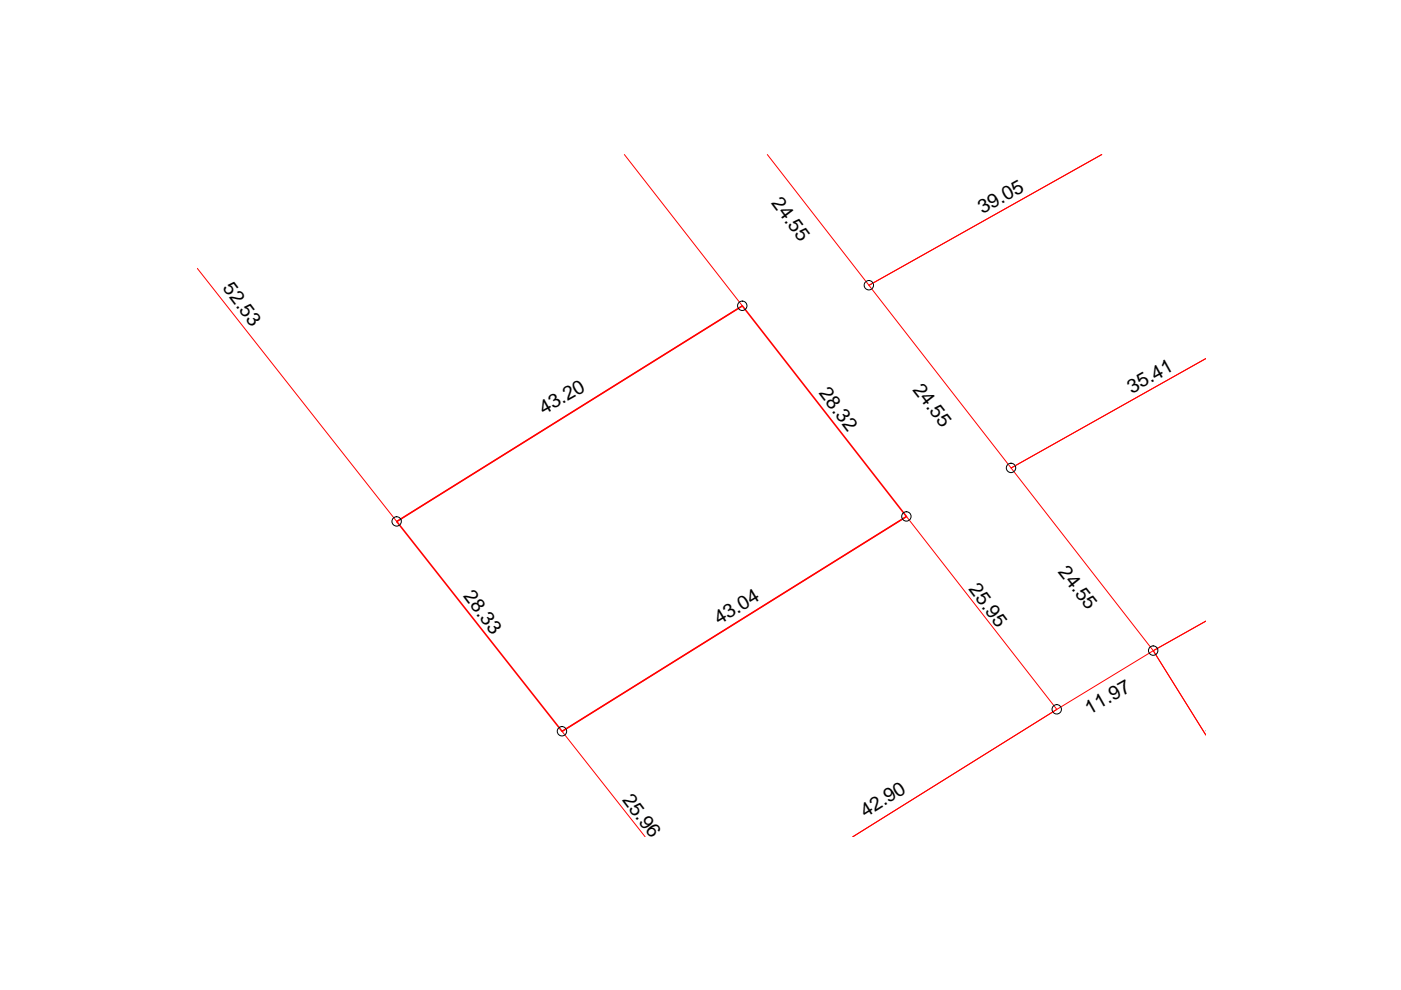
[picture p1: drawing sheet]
<svg xmlns="http://www.w3.org/2000/svg" width="297mm" height="210mm" viewBox="0 0 297 210" stroke-linecap="round" stroke-linejoin="round" font-family="sans-serif">
<path d="M132.4 32.8l25 32.1-73.3 45.7-42.3-53.7M162.7 32.8l21.5 27.7 49.4-27.7-49.4 27.7 30.2 38.7 41.3-23.2-41.3 23.2 30.1 38.8 11.2-6.3-11.2 6.3 11.2 17.8-11.2-17.8-20.4 12.4-43.3 27 43.3-27-31.9-40.9-73 45.6 17.6 22.3" fill="none" stroke="#f00" stroke-width=".21"/>
<path d="M84.1 110.6l73.3-45.7 34.8 44.6-73 45.6z" fill="none" stroke="#f00" stroke-width=".34"/>
<g fill="none" stroke="#000" stroke-width=".21">
<circle cx="157.4" cy="64.8" r=".99"/>
<circle cx="184.2" cy="60.5" r=".99"/>
<circle cx="214.4" cy="99.2" r=".99"/>
<circle cx="84.1" cy="110.6" r=".99"/>
<circle cx="192.2" cy="109.5" r=".99"/>
<circle cx="244.5" cy="137.9" r=".99"/>
<circle cx="119.1" cy="155" r=".99"/>
<circle cx="224" cy="150.4" r=".99"/>
</g>
<g font-size="4.1">
<text x="163.4" y="43.1" transform="rotate(53 163.4 43.1)">24.55</text>
<text x="208.3" y="45.4" transform="rotate(-29 208.3 45.4)">39.05</text>
<text x="47.1" y="61.1" transform="rotate(53 47.1 61.1)">52.53</text>
<text x="173.5" y="83.4" transform="rotate(53 173.5 83.4)">28.32</text>
<text x="193.4" y="82.6" transform="rotate(52 193.4 82.6)">24.55</text>
<text x="239.9" y="83.5" transform="rotate(-29 239.9 83.5)">35.41</text>
<text x="115.3" y="87.9" transform="rotate(-29 115.3 87.9)">43.20</text>
<text x="205.3" y="125" transform="rotate(53 205.3 125)">25.95</text>
<text x="224.2" y="121.4" transform="rotate(52 224.2 121.4)">24.55</text>
<text x="98.1" y="126.4" transform="rotate(53 98.1 126.4)">28.33</text>
<text x="152.4" y="132.5" transform="rotate(-31 152.4 132.5)">43.04</text>
<text x="231" y="151.6" transform="rotate(-29 231 151.6)">11.97</text>
<text x="255.6" y="154.9" transform="rotate(58 255.6 154.9)">25.13</text>
<text x="131.8" y="169.6" transform="rotate(53 131.8 169.6)">25.96</text>
<text x="183.5" y="173.4" transform="rotate(-32 183.5 173.4)">42.90</text>
</g>
</svg>
